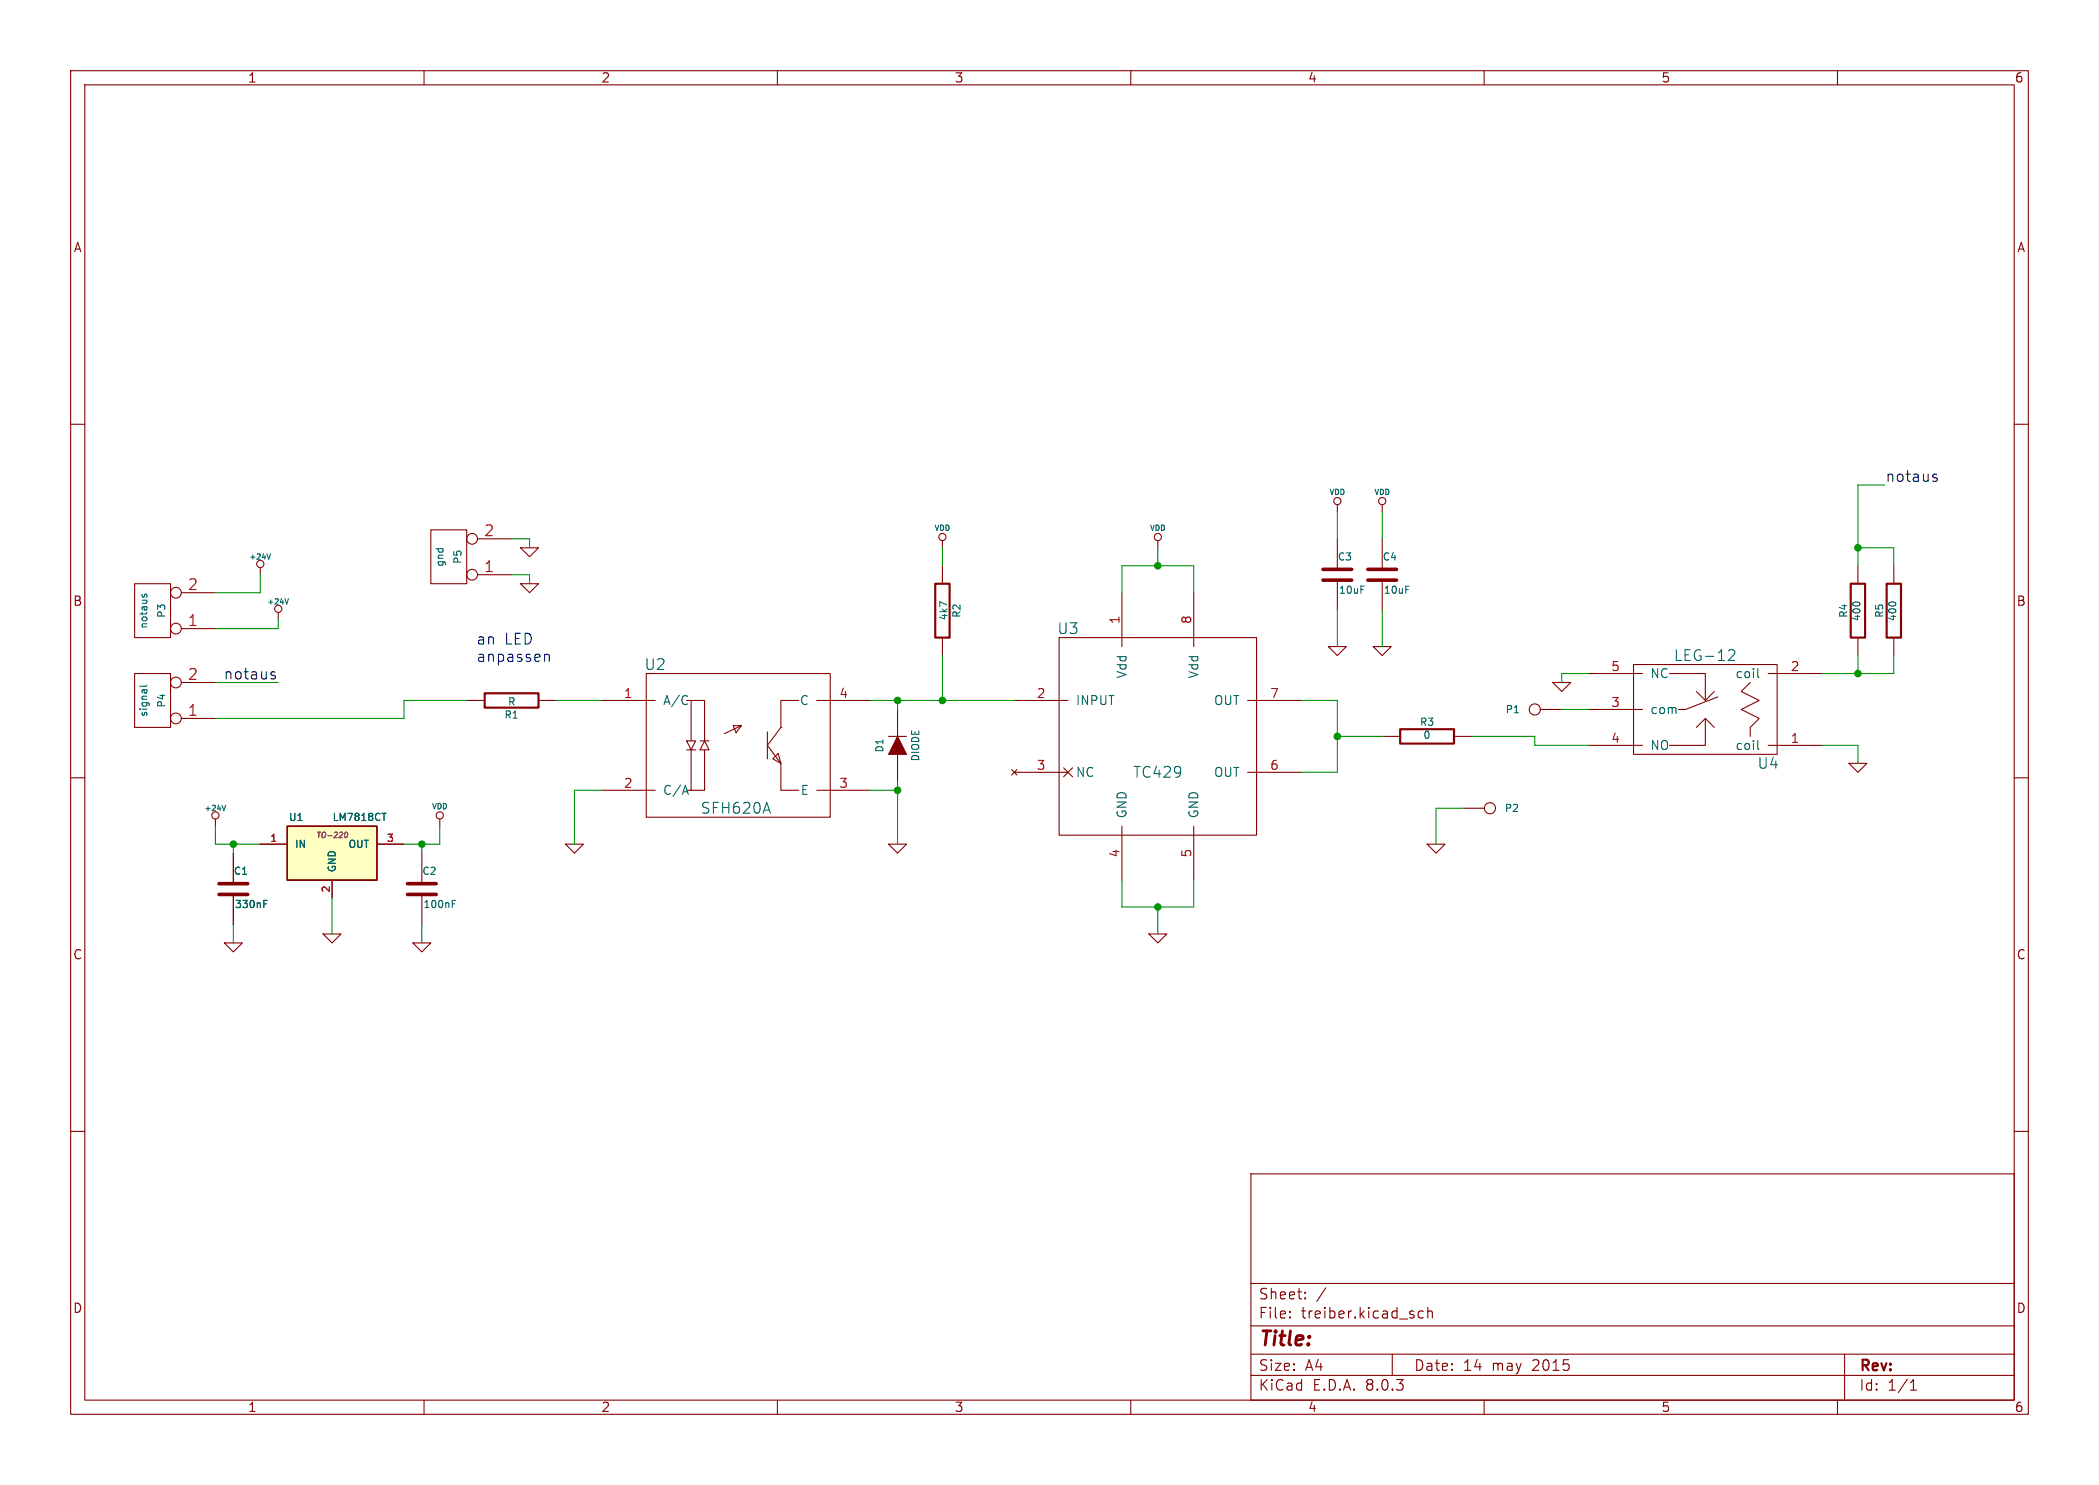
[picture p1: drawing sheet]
<svg xmlns="http://www.w3.org/2000/svg" width="297mm" height="210mm" viewBox="0 0 297 210" stroke-linecap="round" stroke-linejoin="round" font-family="sans-serif">
<g fill="none" stroke="#840000" stroke-width=".15">
<path d="M10 10h277v190h-277zM12 12h273v186h-273zM60 10v2M110 10v2M160 10v2M210 10v2M260 10v2M10 60h2M285 60h2M61 74.9h5v7.7h-5zM67.6 76.2h4.8M73.7 77.5h2.5l-1.3 1.2z"/>
<path d="M133.3 76.5v1M163.8 76.5v1M189.2 71.4v1M189.2 76.2v4.3M195.6 76.2v4.3M19 95.3h5.1v7.6h-5.1zM19 82.6h5.1v7.6h-5.1zM25.7 96.5h4.8M25.7 88.9h4.8M25.7 83.8h4.8M36.8 80.3v1M39.4 86.6v1"/>
<path d="M66 99.1h2.6M67.6 81.3h4.8M73.7 82.6h2.5l-1.3 1.2zM76.2 99.1h2.5M85.1 99.1h7.6M91.4 95.3h26.1v20.3h-26.1zM97.2 99.1h.6M97.8 99.1h1.9v5.7M97.8 99.1v5.7M113 99.1h-2.5v3.8M115.6 99.1h7.6M133.3 80v2.6"/>
<path d="M133.3 90.2v2.5M143.5 99.1h7.6M149.9 90.2h27.9v27.9h-27.9zM158.7 83.8v7.6M168.9 83.8v7.6M176.5 99.1h7.6M188 91.4h2.5l-1.3 1.3zM189.2 82v4.4M194.3 91.4h2.5l-1.2 1.3zM195.6 82v4.4M219.7 96.5h2.5l-1.2 1.3zM224.8 95.3h7.6"/>
<path d="M231.1 94h20.4v12.7h-20.4zM236.2 95.3h5.1v3.8M240 97.8l1.3 1.3M242.6 97.8l-1.3 1.3M243.1 98.6l-4.6 1.7h-1M247.6 96.5l-1.2 1.3 2.5 1.3-2.5 1.2 2.5 1.3-1.3 1.3v1.2M250.2 95.3h7.6M262.9 80v2.6M262.9 90.2v2.5M268 80v2.6M268 90.2v2.5M10 110h2"/>
<path d="M25.7 101.6h4.8M30.5 115.8v1M62.2 115.8v1M80 119.4h2.5l-1.2 1.3zM85.1 111.8h7.6M97.2 104.8h1.2l-.6 1.2zM97.2 106h1.2M97.2 111.8h.6M97.8 106v5.8M99.1 104.8h1.2M99.7 106v5.8h-1.9M99.7 104.8l.6 1.2h-1.2z"/>
<path d="M104.9 102.6l-.8 1-.3-1h1.1l-2.4 1.2M108.6 103.5v3.8M109.3 107.3l.8-.7 .4 1.4zM110.5 102.9h.1M110.5 108v3.8h2.5M110.5 102.9l-1.9 2.5 1.9 2.6M115.6 111.8h7.6M125.7 119.4h2.6l-1.3 1.3zM125.7 104.1h2.6M127 100.3v3.8M127 106.7v3.8M143.1 108.8l.8 .8"/>
<path d="M143.5 109.2h7.6M143.9 108.8l-.8 .8M150.5 108.6l1.3 1.3M151.8 108.6l-1.3 1.3M158.7 116.8v7.7M168.9 116.8v7.7M176.5 109.2h7.6M195.6 104.1h2.5M201.9 119.4h2.6l-1.3 1.3zM205.7 104.1h2.6M207 114.3h3.1M217.9 100.3h3.1"/>
<path d="M224.8 105.4h7.6M224.8 100.3h7.6M241.3 101.6v3.8h-5.1M241.3 101.6l1.3 1.3M241.3 101.6l-1.3 1.3M250.2 105.4h7.6M261.6 108h2.6l-1.3 1.2zM285 110h2M31.7 133.4h2.6l-1.3 1.2zM33 120.7v4.3M33 126.5v4.3M45.7 132.1h2.6l-1.3 1.3z"/>
<path d="M59.7 120.7v4.3M59.7 126.5v4.3M162.6 132.1h2.5l-1.3 1.3zM10 160h2M285 160h2M177 166h108v32h-108zM60 198v2M110 198v2M160 198v2M177 194.5h108M177 191.5h108M177 187.5h108"/>
<path d="M177 181.5h108M182.5 186.3h.1l-.1 .1M182.5 186.3v.1M182.5 185.5v.1M182.5 185.5h.1l-.1 .1M184.7 183.6v.1M184.7 183.6h-.1l.1 .1M184.7 182.8v.1M184.7 182.8h-.1l.1 .1M187.6 182.1l-1.3 2M197 191.5v3M201.4 185.5l-.4-.1-.3 .3v.4l.1 .2 .2 .1 .4-.1"/>
<path d="M202 185.5a.37 .37 0 0 1 .7 .1v.8M202 184.9v1.5M210 198v2M260 198v2M261 191.5v6.5M270.3 196.6h.9M270.3 195.5l.4-.4v1.5"/>
<circle cx="36.8" cy="79.8" r=".51"/>
<circle cx="66.8" cy="76.2" r=".76"/>
<circle cx="133.4" cy="75.9" r=".51"/>
<circle cx="163.8" cy="75.9" r=".51"/>
<circle cx="189.2" cy="70.9" r=".51"/>
<circle cx="24.9" cy="96.5" r=".76"/>
<circle cx="24.9" cy="88.9" r=".76"/>
<circle cx="24.9" cy="83.8" r=".76"/>
<circle cx="39.4" cy="86.1" r=".51"/>
<circle cx="66.8" cy="81.3" r=".76"/>
<circle cx="24.9" cy="101.6" r=".76"/>
<circle cx="30.5" cy="115.3" r=".51"/>
<circle cx="62.2" cy="115.3" r=".51"/>
<circle cx="210.8" cy="114.3" r=".79"/>
<circle cx="217.2" cy="100.3" r=".79"/>
</g>
<g fill="none" stroke="#006464" stroke-width=".15">
<path d="M37.8 78.3l.2 .8 .3-.8M20.2 84.1v.3M20.8 96.9l-.2 .2h-.8M20.8 84.4l-.1-.3-.1-.1-.2 .4M40.3 84.7l.3 .7 .2-.7M97.2 98.4l.1 .1M97.3 99.5l-.1 .1M134 85.5l-1-.4v.7M192.6 82.9h.5M198.9 82.9h.5M244.7 92l.1-.1 .5 .1a.41 .41 0 0 1 .1 .5l-.9 .9h1M248.7 94.6v1l.2 .2"/>
<path d="M262.4 85.2h.6M267.4 85.2h.7M31.4 113.9l.3 .7 .2-.7M96.7 112h.6M97 111.1l.4 1.2M108.5 113.5l.5 1.5M248.7 104.7v1.1l.2 .2M37.3 127.8h.4M37.3 127.3h.5M64 127.8h.3M64 127.3h.5"/>
</g>
<path d="M68.6 98h7.6v2.1h-7.6zM132.3 82.6h2.1v7.6h-2.1zM261.9 82.6h2v7.6h-2zM267 82.6h2v7.6h-2zM198.1 103.1h7.6v2.1h-7.6z" fill="none" stroke="#840000" stroke-width=".3"/>
<path d="M187.2 82h4.1M187.2 80.5h4.1M193.5 82h4.1M193.5 80.5h4.1M31 126.5h4.1M31 125h4.1M57.7 126.5h4M57.7 125h4" fill="none" stroke="#840000" stroke-width=".51"/>
<path d="M127 104.1l1.3 2.6h-2.6z" fill="#840000" stroke="#840000" stroke-width=".15"/>
<path d="M40.6 116.8h12.7v7.7h-12.7z" fill="#ffffc2"/>
<path d="M40.6 116.8h12.7v7.7h-12.7z" fill="none" stroke="#840000" stroke-width=".25"/>
<g fill="none" stroke="#840000" stroke-width=".15">
<path d="M195.6 71.4v1M36.8 119.4h3.8M53.3 119.4h3.8M33 120.7v4.3M33 126.5v4.3M47 124.5v2.5M58.4 133.4h2.6l-1.3 1.2z"/>
<circle cx="195.6" cy="70.9" r=".51"/>
</g>
<path d="M54 115h.6M37.3 127.8h.4M37.3 127.3h.5" fill="none" stroke="#006464" stroke-width=".15"/>
<path d="M48.9 117.8l.1-.1a.38 .38 0 0 1 .2 .4 .38 .38 0 0 1-.4 .3l-.1-.2z" fill="none" stroke="#840084" stroke-width=".15"/>
<path d="M273.7 67.6h.4v.3l-.2 .2h-.3M273.7 67.1h.4M38.5 95.5l.4 .1 .1 .2-.2 .2h-.3M38.5 95l.4 .1" fill="none" stroke="#0f0f0f" stroke-width=".15"/>
<path d="M77.1 92.7a.38 .38 0 0 1 .6 0v.8" fill="none" stroke="#0000c2" stroke-width=".15"/>
<g fill="none" stroke="#009600" stroke-width=".15">
<path d="M72.4 76.2h2.5v1.3M133.3 77.5v2.5M163.8 77.5v2.5M189.2 72.4v3.8M195.6 72.4v3.8M262.9 77.5h5.1v2.5M266.7 68.6h-3.8v11.4M30.5 96.5h8.9M36.8 81.3v2.5h-6.3M39.4 87.6v1.3h-8.9M66 99.1h-8.9v2.5h-26.6M72.4 81.3h2.5v1.3"/>
<path d="M78.7 99.1h6.4M123.2 99.1h20.3M127 99.1v1.2M133.3 92.7v6.4M158.7 83.8v-3.8h10.2v3.8M184.1 99.1h5.1v10.1h-5.1M189.2 86.4v5M195.6 86.4v5M224.8 95.3h-3.8v1.2M262.9 92.7v2.6M268 92.7v2.6h-10.2M30.5 116.8v2.6h6.3"/>
<path d="M33 119.4v1.3M59.7 119.4v1.3M62.2 116.8v2.6h-5.1M85.1 111.8h-3.8v7.6M123.2 111.8h3.8M127 110.5v8.9M189.2 104.1h6.4M207 114.3h-3.8v5.1M208.3 104.1h8.9v1.3h7.6M221 100.3h3.8M257.8 105.4h5.1v2.6M33 130.8v2.6"/>
<path d="M47 127v5.1M59.7 130.8v2.6M158.7 124.5v3.8h10.2v-3.8M163.8 128.3v3.8"/>
</g>
<g fill="#009600" stroke="#009600" stroke-width=".15">
<circle cx="33" cy="119.4" r=".46"/>
<circle cx="59.7" cy="119.4" r=".46"/>
<circle cx="163.8" cy="128.3" r=".46"/>
<circle cx="163.8" cy="80" r=".46"/>
<circle cx="133.3" cy="99.1" r=".46"/>
<circle cx="127" cy="99.1" r=".46"/>
<circle cx="127" cy="111.8" r=".46"/>
<circle cx="262.9" cy="95.3" r=".46"/>
<circle cx="262.9" cy="77.5" r=".46"/>
<circle cx="189.2" cy="104.1" r=".46"/>
</g>
<text font-size="2.8" fill="#840000" x="178" y="190.9">Title:</text>
<g font-size="2.1" fill="#0f0f0f">
<text x="266.7" y="68.3">notaus</text>
<text x="31.6" y="96.2">notaus</text>
</g>
<g font-size="2.1" fill="#a90000">
<text x="68.4" y="75.9">2</text>
<text x="26.5" y="83.6">2</text>
<text x="68.4" y="81">1</text>
<text x="26.5" y="88.6">1</text>
<text x="26.5" y="101.3">1</text>
<text x="26.5" y="96.3">2</text>
</g>
<g font-size="2.1" fill="#006464">
<text x="149.5" y="89.9">U3</text>
<text x="91.1" y="95">U2</text>
<text x="236.8" y="93.7">LEG-12</text>
<text x="160.2" y="110.2">TC429</text>
<text x="248.6" y="108.9">U4</text>
<text x="99.1" y="115.3">SFH620A</text>
</g>
<g font-size="2.1" fill="#0000c2">
<text x="67.3" y="91.3">an</text>
<text x="67.3" y="93.7">anpassen</text>
<text x="71.4" y="91.3">LED</text>
</g>
<g font-size="2.1" fill="#840000">
<text x="178" y="184">Sheet:</text>
<text x="178" y="186.7">File:</text>
<text x="184.1" y="186.7">treiber.kicad_sch</text>
<text x="178" y="196.9">KiCad</text>
<text x="178" y="194.1">Size:</text>
<text x="184.7" y="194.1">A4</text>
<text x="185.7" y="196.9">E.D.A.</text>
<text x="193.3" y="196.9">8.0.3</text>
<text x="200" y="194.1">Date:</text>
<text x="207" y="194.1">14</text>
<text x="211.2" y="194.1">may</text>
<text x="217" y="194.1">2015</text>
<text x="263" y="194.3">Rev:</text>
<text x="263" y="196.9">Id:</text>
<text x="267.1" y="196.9">1/1</text>
</g>
<g font-size="1.8" fill="#840000">
<text x="35" y="11.9">1</text>
<text x="85" y="11.9">2</text>
<text x="135" y="11.9">3</text>
<text x="185" y="11.9">4</text>
<text x="235" y="11.9">5</text>
<text x="285" y="11.9">6</text>
<text x="10.3" y="35.9">A</text>
<text x="285.3" y="35.9">A</text>
<text x="10.3" y="85.9">B</text>
<text x="285.3" y="85.9">B</text>
<text x="10.3" y="135.9">C</text>
<text x="285.3" y="135.9">C</text>
<text x="10.3" y="185.9">D</text>
<text x="285.3" y="185.9">D</text>
<text x="35" y="199.9">1</text>
<text x="85" y="199.9">2</text>
<text x="135" y="199.9">3</text>
<text x="185" y="199.9">4</text>
<text x="235" y="199.9">5</text>
<text x="285" y="199.9">6</text>
</g>
<g font-size="1.8" fill="#a90000">
<text x="158.5" y="88.3" transform="rotate(-90 158.5 88.3)">1</text>
<text x="168.7" y="88.3" transform="rotate(-90 168.7 88.3)">8</text>
<text x="227.9" y="95">5</text>
<text x="253.3" y="95">2</text>
<text x="88.2" y="98.8">1</text>
<text x="118.7" y="98.8">4</text>
<text x="146.6" y="98.8">2</text>
<text x="179.6" y="98.8">7</text>
<text x="227.9" y="100.1">3</text>
<text x="227.9" y="105.2">4</text>
<text x="253.3" y="105.2">1</text>
<text x="88.2" y="111.5">2</text>
<text x="118.7" y="111.5">3</text>
<text x="146.6" y="109">3</text>
<text x="179.6" y="109">6</text>
<text x="158.5" y="121.4" transform="rotate(-90 158.5 121.4)">4</text>
<text x="168.7" y="121.4" transform="rotate(-90 168.7 121.4)">5</text>
</g>
<g font-size="1.8" fill="#006464">
<text x="93.7" y="99.9">A/C</text>
<text x="113.1" y="99.9">C</text>
<text x="152.1" y="99.9">INPUT</text>
<text x="159.6" y="96" transform="rotate(-90 159.6 96)">Vdd</text>
<text x="169.8" y="96" transform="rotate(-90 169.8 96)">Vdd</text>
<text x="171.7" y="99.9">OUT</text>
<text x="233.4" y="101.2">com</text>
<text x="233.4" y="96.1">NC</text>
<text x="245.5" y="96.1">coil</text>
<text x="233.4" y="106.3">NO</text>
<text x="245.5" y="106.3">coil</text>
<text x="93.7" y="112.6">C/A</text>
<text x="113.2" y="112.6">E</text>
<text x="152.1" y="110.1">NC</text>
<text x="171.7" y="110.1">OUT</text>
<text x="159.6" y="115.8" transform="rotate(-90 159.6 115.8)">GND</text>
<text x="169.8" y="115.8" transform="rotate(-90 169.8 115.8)">GND</text>
</g>
<g font-size="1.4" fill="#006464">
<text x="63" y="80.2" transform="rotate(-90 63 80.2)">gnd</text>
<text x="65.5" y="79.9" transform="rotate(-90 65.5 79.9)">P5</text>
<text x="189.2" y="79.5">C3</text>
<text x="195.5" y="79.5">C4</text>
<text x="21.1" y="89" transform="rotate(-90 21.1 89)">notaus</text>
<text x="23.6" y="87.5" transform="rotate(-90 23.6 87.5)">P3</text>
<text x="134.3" y="87.8" transform="rotate(-90 134.3 87.8)">4k7</text>
<text x="136.1" y="87.5" transform="rotate(-90 136.1 87.5)">R2</text>
<text x="189.3" y="84.2">10uF</text>
<text x="195.7" y="84.2">10uF</text>
<text x="261.6" y="87.5" transform="rotate(-90 261.6 87.5)">R4</text>
<text x="263.4" y="88" transform="rotate(-90 263.4 88)">400</text>
<text x="266.7" y="87.5" transform="rotate(-90 266.7 87.5)">R5</text>
<text x="268.5" y="88" transform="rotate(-90 268.5 88)">400</text>
<text x="21.1" y="101.5" transform="rotate(-90 21.1 101.5)">signal</text>
<text x="23.6" y="100.2" transform="rotate(-90 23.6 100.2)">P4</text>
<text x="71.3" y="101.8">R1</text>
<text x="71.8" y="100">R</text>
<text x="212.9" y="101.1">P1</text>
<text x="125.2" y="106.5" transform="rotate(-90 125.2 106.5)">D1</text>
<text x="130.3" y="107.8" transform="rotate(-90 130.3 107.8)">DIODE</text>
<text x="200.8" y="102.8">R3</text>
<text x="201.3" y="104.7">0</text>
<text x="40.8" y="116.3">U1</text>
<text x="47" y="116.3">LM7818CT</text>
<text x="212.8" y="115">P2</text>
<text x="33" y="123.9">C1</text>
<text x="41.7" y="120.1">IN</text>
<text x="47.7" y="123.4" transform="rotate(-90 47.7 123.4)">GND</text>
<text x="49.2" y="120.1">OUT</text>
<text x="59.7" y="123.9">C2</text>
<text x="33.1" y="128.6">330nF</text>
<text x="59.8" y="128.6">100nF</text>
</g>
<g font-size="1.4" fill="#a90000">
<text x="38.1" y="119.1">1</text>
<text x="54.6" y="119.1">3</text>
<text x="46.7" y="126.3" transform="rotate(-90 46.7 126.3)">2</text>
</g>
<g font-size="1.1" fill="#006464">
<text x="188" y="70.2">VDD</text>
<text x="194.3" y="70.2">VDD</text>
<text x="132.1" y="75.3">VDD</text>
<text x="162.6" y="75.3">VDD</text>
<text x="35.2" y="79.3">+24V</text>
<text x="37.7" y="85.7">+24V</text>
<text x="28.8" y="114.9">+24V</text>
<text x="61" y="114.7">VDD</text>
</g>
<text font-size="1.1" fill="#840084" x="44.6" y="118.7">TO-220</text>
</svg>
